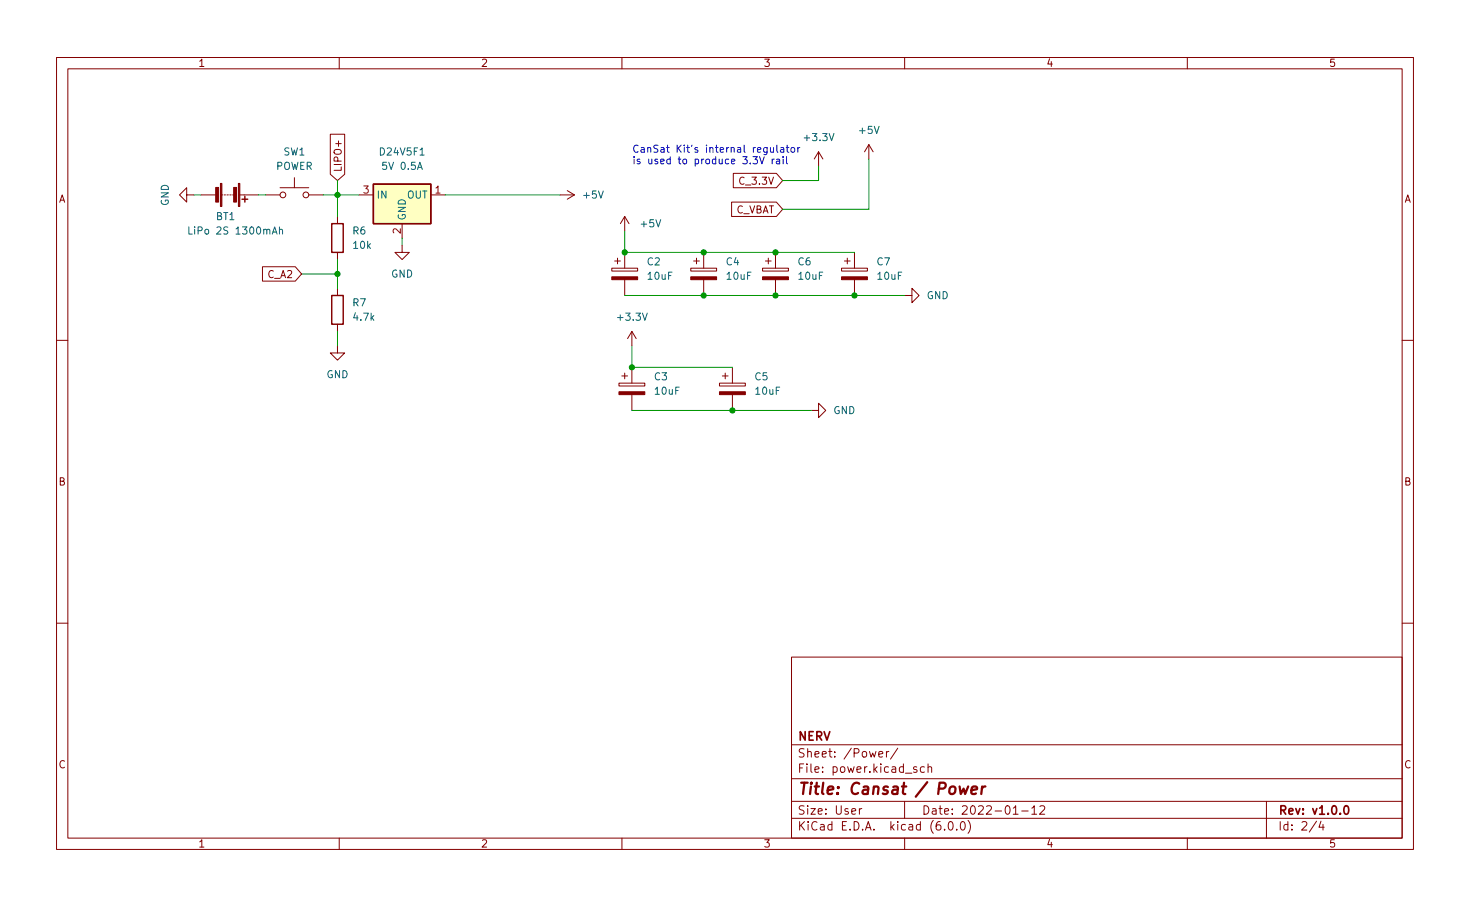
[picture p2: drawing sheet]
<svg xmlns="http://www.w3.org/2000/svg" width="260mm" height="160mm" viewBox="0 0 260 160" stroke-linecap="round" stroke-linejoin="round" font-family="sans-serif">
<g fill="none" stroke="#840000" stroke-width=".18">
<path d="M10 10.2h240v140h-240zM12 12.2h236v136h-236zM60 10.2v2M110 10.2v2M160 10.2v2M210 10.2v2M33 34.5v-1.3l-1.3 1.3 1.3 1.2v-1.2h1.3M35.6 34.5h2.5M39.1 34.5h.3M39.6 34.5h.3M40.1 34.5h.3M40.6 34.5h.3"/>
<path d="M41.1 34.5h.3M42.4 34.5h3.3M47 34.5h2.5M49.5 33.2h5.1M52.1 31.4v1.8M54.6 34.5h2.5M58.4 23.7h2.6v7.1l-1.3 1.1-1.3-1.1zM59.7 38.3v1.2M63.5 34.5h2.5M71.1 39.5v2.6M76.2 34.5h2.5M99.1 34.5h2.5"/>
<path d="M100.3 33.7l1.3 .8M101.6 34.5l-1.3 .7M110.5 38.3v2.5M110.5 38.3l-.8 1.2M110.5 38.3l.8 1.2M129.4 35.7h7.9l1.1 1.3-1.1 1.3h-7.9zM129.7 30.6h7.6l1.1 1.3-1.1 1.3h-7.6zM144.8 26.8l-.8 1.3M144.8 26.8v2.6M144.8 26.8l.7 1.3M153.7 25.6l-.8 1.2M153.7 25.6v2.5"/>
<path d="M153.7 25.6l.7 1.2M46.4 47.2h5.8l1.1 1.2-1.1 1.3h-5.8zM59.7 44.6v1.3M59.7 51v1.2M59.7 57.3v1.3M71.1 43.3v1.3h1.3l-1.3 1.3-1.3-1.3h1.3M108.2 47.4h4.6v.5h-4.6zM108.7 46.1h1M109.2 45.6v1M110.5 44.6v2.8M110.5 49.4v2.8M111.8 58.6l-.8 1.3"/>
<path d="M111.8 58.6v2.5M111.8 58.6l.7 1.3M122.2 47.4h4.5v.5h-4.5zM122.7 46.1h1M123.2 45.6v1M124.5 44.6v2.8M124.5 49.4v2.8M134.9 47.4h4.5v.5h-4.5zM135.4 46.1h1M135.9 45.6v1M137.2 44.6v2.8M137.2 49.4v2.8"/>
<path d="M148.8 47.4h4.6v.5h-4.6zM149.4 46.1h1M149.9 45.6v1M151.1 44.6v2.8M151.1 49.4v2.8M160 52.2h1.3v-1.2l1.3 1.2-1.3 1.3v-1.3M10 60.2h2M59.7 61.1v1.3h1.3l-1.3 1.3-1.3-1.3h1.3M109.5 67.7h4.5v.5h-4.5zM110 66.5h1M110.5 66v1M111.8 64.9v2.8"/>
<path d="M111.8 69.8v2.8M127.3 67.7h4.5v.5h-4.5zM127.8 66.5h1M128.3 66v1M129.5 64.9v2.8M129.5 69.8v2.8M143.5 72.6h1.3v-1.3l1.2 1.3-1.2 1.2v-1.2M248 60.2h2M10 110.2h2M140 116.2h108v32h-108zM248 110.2h2M140 137.7h108"/>
<path d="M140 131.7h108M155.4 133.3l.7-.1v-.3l-.5-.1-.2 .3 .1 .7h.6M156.8 132.8v1M157.2 132.8l-.3 .1-.1 .2M158.8 132.3l-1.3 1.9M162.1 135.6l-.3-.1-.2 .3v.2l.5 .1v.4h-.5M163.5 135.6l-.4-.1-.3 .3v.5l.1 .2h.6M164.1 135.7l.3-.2 .3 .1 .1 .9M164.1 135v1.5M60 148.2v2M110 148.2v2M140 144.7h108"/>
<path d="M140 141.7h108M152 142.9v1M152.4 142.9l-.3 .1-.1 .2M160 141.7v3M160 148.2v2M167.1 146.6v.1M167.9 145.3l.2-.1a.81 .81 0 0 1 .6 .7 .81 .81 0 0 1-.3 .8h-.2a.81 .81 0 0 1-.6-.6 .81 .81 0 0 1 .3-.8zM169.2 146.6v.1M170.1 145.3l.1-.1a.81 .81 0 0 1 .6 .7 .81 .81 0 0 1-.3 .8h-.1a.81 .81 0 0 1-.6-.6 .81 .81 0 0 1 .3-.8zM171.2 145a1.72 1.72 0 0 1 0 2.3M179.2 143.9h.9M180.7 143.4h1.2"/>
<path d="M182.5 142.9l.4-.5v1.5M182.5 143.9h.9M183.9 142.6l.6-.2 .2 .2 .1 .3-.9 1h.9M210 148.2v2M224 141.7v6.5M232.9 145.2l-1.3 1.9M233.6 145.2l-.3 1h.9M234 145.7v1"/>
<circle cx="50" cy="34.5" r=".51"/>
<circle cx="54.1" cy="34.5" r=".51"/>
</g>
<path d="M237.9 142.5l.1-.1a.81 .81 0 0 1 .6 .7 .81 .81 0 0 1-.3 .8h-.1a.81 .81 0 0 1-.6-.6 .81 .81 0 0 1 .3-.8z" fill="none" stroke="#840000" stroke-width=".3"/>
<path d="M169.7 139l.2 1.4 .5-1 .3 1 .5-1.4M171.8 139.7l1-.2v-.4l-.2-.1-.6 .1-.2 1 .2 .3 .6-.1M173.7 139l-.1 1.4M174.3 139l-.4 .1-.2 .3" fill="none" stroke="#840000" stroke-width=".4"/>
<g fill="#840000" stroke="#840000" stroke-width=".18">
<path d="M134.9 48.9h4.5v.5h-4.5z"/>
<path d="M109.5 69.3h4.5v.5h-4.5z"/>
<path d="M148.8 48.9h4.6v.5h-4.6z"/>
<path d="M39 32.4h.2v4.1h-.2z"/>
<path d="M42.2 32.4h.2v4.1h-.2z"/>
<path d="M38.2 33.1h.5v2.6h-.5z"/>
<path d="M41.3 33.1h.5v2.6h-.5z"/>
<path d="M122.2 48.9h4.5v.5h-4.5z"/>
<path d="M108.2 48.9h4.6v.5h-4.6z"/>
<path d="M127.3 69.3h4.5v.5h-4.5z"/>
</g>
<path d="M42.8 35.2h1M43.3 34.7v1M58.7 39.5h2v5.1h-2zM66 32.6h10.2v6.9h-10.2zM58.7 52.2h2v5.1h-2z" fill="none" stroke="#840000" stroke-width=".25"/>
<path d="M33.4 40.1v1.3h.6M49.4 40.7l.2-.2 .3 .1 .1 .8M49.4 40.1v1.3" fill="none" stroke="#006464" stroke-width=".18"/>
<path d="M66 32.6h10.2v6.9h-10.2z" fill="#ffffc2" stroke="#ffffc2" stroke-width=".18"/>
<g fill="none" stroke="#0000c2" stroke-width=".18">
<path d="M133.2 27.7h.8l-.5 .5 .4 .1v.5l-.2 .2-.5-.2M134.3 27.7l.5 1.3 .4-1.3M136.3 26.1v.8h.3l.2-.1M136.6 28.1v.9M136.8 26.1v.8M136.9 28.1l-.3 .3M137.4 28.2h.4l.1 .8M137.4 25.7v1l.2 .2M137.9 28.4l-.4 .1-.2 .2 .2 .3 .4-.1M138.1 26.1h.5v.8M138.5 27.7v.1M138.5 28.1v.9"/>
<path d="M138.6 26.4h-.4l-.2 .2 .2 .3h.4M139.1 26.1h.4M139.1 27.7v1.1l.2 .2M139.2 25.7v1l.3 .2M140 26.1h.3l.3 .2v.4l-.3 .2h-.3l-.1-.2zM141.1 26.1v.8M141.5 26.1l-.4 .2"/>
</g>
<g fill="none" stroke="#009600" stroke-width=".18">
<path d="M34.3 34.5h1.3M45.7 34.5h1.3M57.1 34.5h6.4M59.7 31.9v6.4M78.7 34.5h20.4M144.8 29.4v2.5h-6.4M153.7 28.1v8.9h-15.3M53.3 48.4h6.4M59.7 45.9v5.1M59.7 58.6v2.5M71.1 42.1v1.2M110.5 40.8v3.8h40.6"/>
<path d="M110.5 52.2h49.5M111.8 72.6h31.7M111.8 61.1v3.8h17.7"/>
</g>
<g fill="#009600" stroke="#009600" stroke-width=".18">
<circle cx="137.2" cy="44.6" r=".46"/>
<circle cx="124.5" cy="44.6" r=".46"/>
<circle cx="110.5" cy="44.6" r=".46"/>
<circle cx="124.5" cy="52.2" r=".46"/>
<circle cx="129.5" cy="72.6" r=".46"/>
<circle cx="137.2" cy="52.2" r=".46"/>
<circle cx="151.1" cy="52.2" r=".46"/>
<circle cx="59.7" cy="48.4" r=".46"/>
<circle cx="111.8" cy="64.9" r=".46"/>
<circle cx="59.7" cy="34.5" r=".46"/>
</g>
<text font-size="2.8" fill="#840000" x="141" y="140.5">Title: Cansat / Power</text>
<g font-size="2.1" fill="#840000">
<text x="141" y="130.9">NERV</text>
<text x="141" y="136.6">File: power.kicad_sch</text>
<text x="141" y="133.9">Sheet: /Power/</text>
<text x="141" y="146.8">KiCad E.D.A. kicad (6.0.0)</text>
<text x="141" y="144">Size: User</text>
<text x="163" y="144">Date: 2022-01-12</text>
<text x="226" y="144">Rev: v1.0.0</text>
<text x="226" y="146.8">Id: 2/4</text>
</g>
<g font-size="1.8" fill="#840000">
<text x="35" y="11.8">1</text>
<text x="85" y="11.8">2</text>
<text x="135" y="11.8">3</text>
<text x="185" y="11.8">4</text>
<text x="235" y="11.8">5</text>
<text x="10.3" y="35.8">A</text>
<text x="60.4" y="30.5" transform="rotate(-90 60.4 30.5)">LIPO+</text>
<text x="131.1" y="32.6">C_3.3V</text>
<text x="248.3" y="35.8">A</text>
<text x="129.9" y="37.7">C_VBAT</text>
<text x="47.4" y="49.2">C_A2</text>
<text x="10.3" y="85.8">B</text>
<text x="248.3" y="85.8">B</text>
<text x="10.3" y="135.8">C</text>
<text x="248.3" y="135.8">C</text>
<text x="35" y="149.8">1</text>
<text x="85" y="149.8">2</text>
<text x="135" y="149.8">3</text>
<text x="185" y="149.8">4</text>
<text x="235" y="149.8">5</text>
</g>
<g font-size="1.8" fill="#006464">
<text x="152.1" y="23.7">+5V</text>
<text x="50.2" y="27.5">SW1</text>
<text x="67.4" y="27.5">D24V5F1</text>
<text x="142.4" y="24.9">+3.3V</text>
<text x="48.7" y="30">POWER</text>
<text x="66.5" y="35.1">IN</text>
<text x="67.9" y="30">5V 0.5A</text>
<text x="72" y="35.1">OUT</text>
<text x="103.3" y="35.1">+5V</text>
<text x="29.8" y="36.4" transform="rotate(-90 29.8 36.4)">GND</text>
<text x="34.3" y="41.4">LiPo 2S 1300mAh</text>
<text x="38.2" y="38.9">BT1</text>
<text x="62.4" y="41.4">R6</text>
<text x="71.8" y="39" transform="rotate(-90 71.8 39)">GND</text>
<text x="113.4" y="40.2">+5V</text>
<text x="62.6" y="44">10k</text>
<text x="114.5" y="46.9">C2</text>
<text x="128.5" y="46.9">C4</text>
<text x="141.2" y="46.9">C6</text>
<text x="155.1" y="46.9">C7</text>
<text x="69.2" y="49.1">GND</text>
<text x="114.6" y="49.4">10uF</text>
<text x="128.6" y="49.4">10uF</text>
<text x="141.3" y="49.4">10uF</text>
<text x="155.3" y="49.4">10uF</text>
<text x="163.9" y="52.9">GND</text>
<text x="62.4" y="54.1">R7</text>
<text x="62.6" y="56.7">4.7k</text>
<text x="109.4" y="56.7">+3.3V</text>
<text x="57.7" y="66.8">GND</text>
<text x="115.8" y="67.2">C3</text>
<text x="115.9" y="69.8">10uF</text>
<text x="133.5" y="67.2">C5</text>
<text x="133.7" y="69.8">10uF</text>
<text x="147.4" y="73.2">GND</text>
</g>
<g font-size="1.8" fill="#0000c2">
<text x="111.8" y="27">CanSat Kit's internal regulator</text>
<text x="111.8" y="29">is used to produce 3.3V rail</text>
</g>
<g font-size="1.8" fill="#a90000">
<text x="64.3" y="34.2">3</text>
<text x="77" y="34.2">1</text>
<text x="70.9" y="41.3" transform="rotate(-90 70.9 41.3)">2</text>
</g>
</svg>
